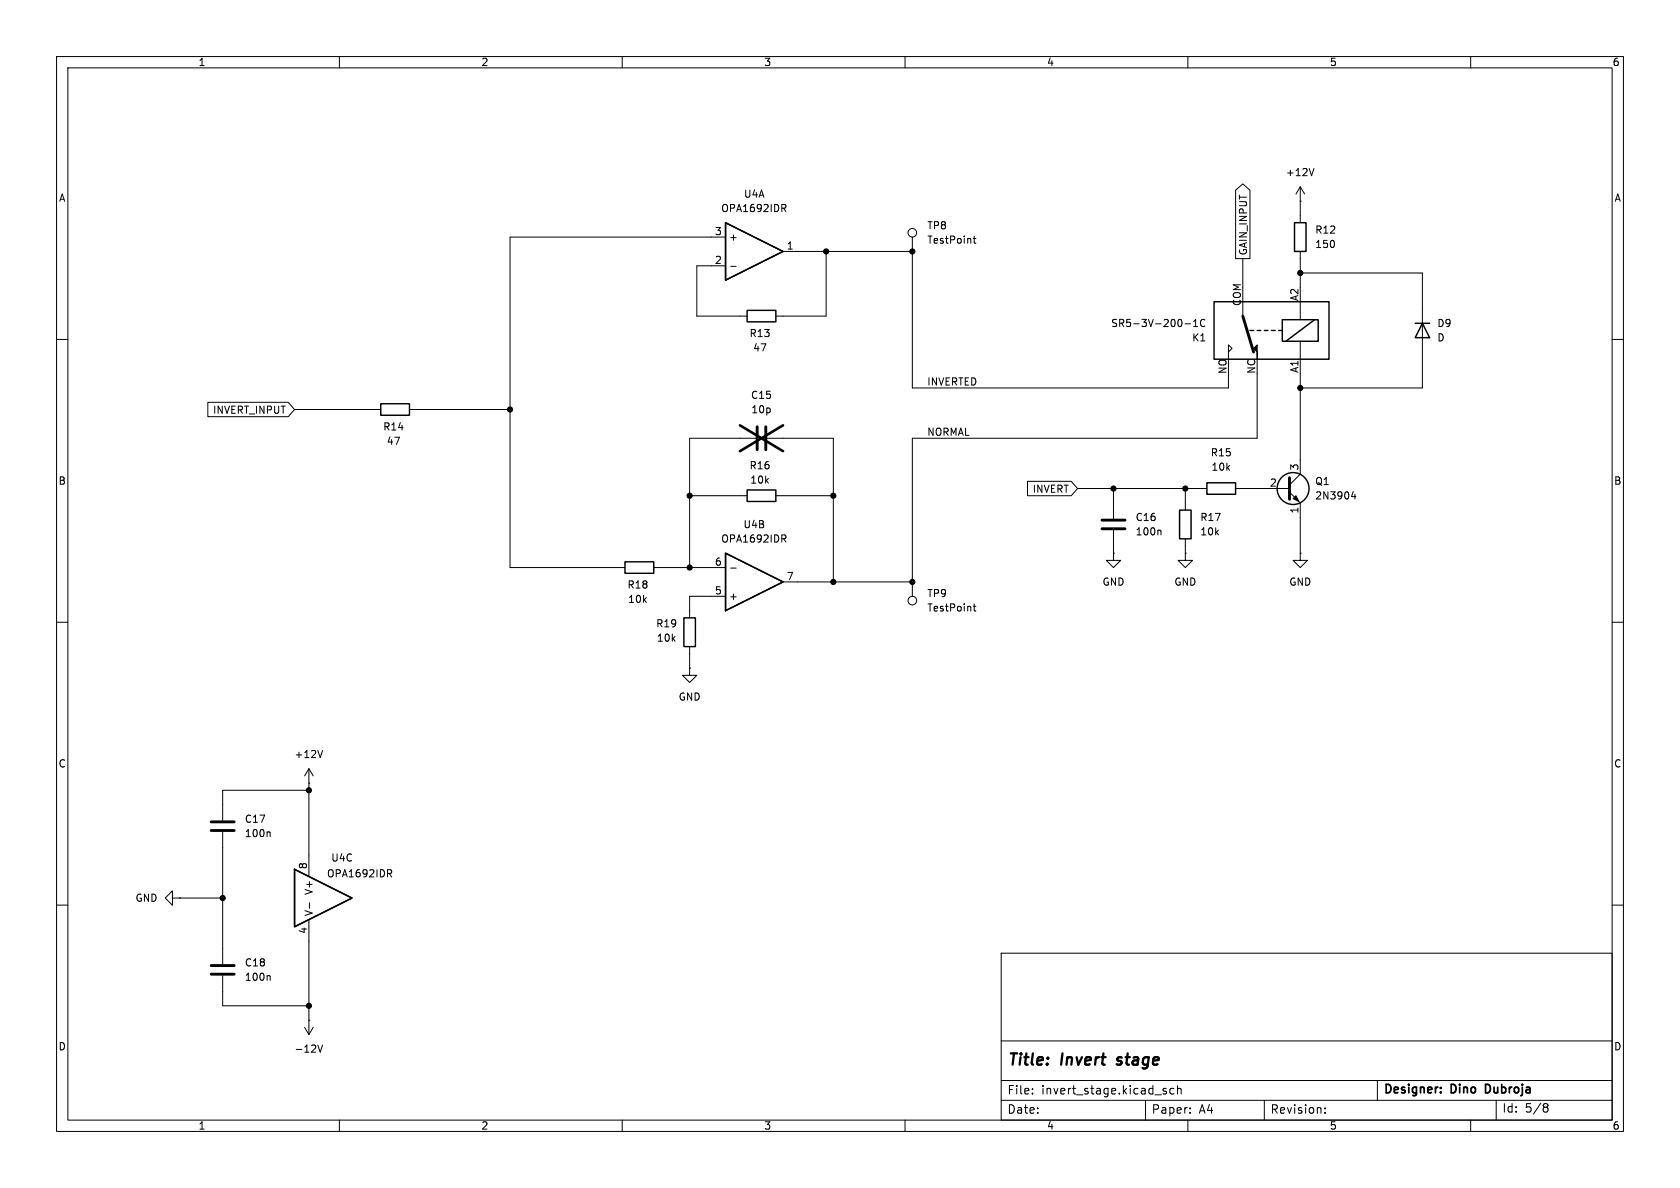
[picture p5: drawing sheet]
<svg xmlns="http://www.w3.org/2000/svg" width="297mm" height="210mm" viewBox="0 0 297 210" stroke-linecap="round" stroke-linejoin="round" font-family="sans-serif">
<g fill="none" stroke="#000" stroke-width=".18">
<path d="M10 10h277v190h-277zM12 12h273v186h-273zM60 10v2M110 10v2M160 10v2M210 10v2M260 10v2M138.2 36.1h.5l.2 .3-.1 .3-.6 .1M138.5 36.8l.4 .6M218.4 33.6l1.3-1.1 1.3 1.1v12.1h-2.6zM229.9 35.6h.1M229.9 33v6.4"/>
<path d="M229.9 33l-.8 1.3M229.9 33l.7 1.3M232.3 29.8l-.4 1.3M10 60h2M128.3 47h-5.1v8.9h8.9M128.3 41.9h-38.1v58.4h20.3M129.2 47.1h.9M138.4 44.5h22.9M146 44.5v11.4h-8.8M161.3 41.9v26.7h55.9v-2.6M172 42.2h.5M172.2 41.7v1.1l.3 .2"/>
<path d="M209.5 57.2h1M211 57.7h.7M211 56.8l.4-.3v1.2M213 56.6a.6 .6 0 0 0-.8 .4 .6 .6 0 0 0 .6 .7l.2-.1M219.7 45.7v5.1M219.7 53.3v2.6M229.9 44.5v6.3M229.9 53.3v3.2M229.9 48.3h21.6v20.3h-21.6M285 60h2M36.7 71.1h14.3l1.1 1.3-1.1 1.3h-14.3zM52.1 72.4h15.2"/>
<path d="M72.4 72.4h17.8M133.6 77.5h-11.7v22.8M135.6 77.5h11.7v25.4M217.2 62.2l.6-.6-.6-.6v2.5M222.2 66v11.5h-60.9v27.9M229.9 60.3v23.5l-1.9 1.9M121.9 87.6h10.2M137.2 87.6h10.1M138.2 94.6h.5l.2 .2-.1 .4h-.6M138.5 95.2l.4 .6M181.6 85.1h7.8l1.1 1.3-1.1 1.2h-7.8zM190.5 86.4h22.9"/>
<path d="M196.8 97.8v1.3h1.3l-1.3 1.2-1.2-1.2h1.2M196.8 97.8h.1M196.8 86.4v5.3M196.8 93.7v4.1M205.1 93.7l.1 .2v.7M209.5 97.8v1.3h1.3l-1.3 1.2-1.2-1.2h1.2M209.5 97.8h.1M209.5 86.4v3.8M209.5 95.3v2.5M218.4 86.4h9.6M228 87l1.9 1.9v8.9M229.9 97.8v1.3h1.2l-1.2 1.2-1.3-1.2h1.3"/>
<path d="M229.9 97.8h.1M239.2 86.9l-.3 .9h.8M239.5 87.4v.8M10 110h2M115.6 100.3h12.7M121.9 118.1v1.3h1.3l-1.3 1.3-1.3-1.3h1.3M121.9 118.1h.1M121.9 114.3v3.8M128.3 105.4h-6.4v3.8M129.2 100.4h.9M138.4 102.9h22.9M172 107.2h.5"/>
<path d="M172.2 106.8v1l.3 .2M285 110h2M54.6 138.4h.1M54.6 135.9l-.8 1.3M54.6 135.9v19M54.6 135.9l.8 1.3M54.6 139.7h-15.2v5.3M57 132.7l-.4 1.2M10 160h2M30.5 158.8v-1.3l-1.3 1.3 1.3 1.2v-1.2h1.2M31.7 158.8h.1M31.7 158.8h7.7"/>
<path d="M39.4 147.1v23.3M47.6 147.1l.2 .1v.7M54.7 159.6v1M68.5 153.7h.5l.2 .3-.1 .3-.6 .1M68.8 154.4l.4 .6M285 160h2M39.4 172.5v5.3h15.2M47.6 172.5l.2 .1v.7M54.6 162.6v20.3M177 168.5h108v29.5h-108zM53.8 181.6l.8 1.3M54.6 180.3h.1"/>
<path d="M55.4 181.6l-.8 1.3M56.2 184.7l.4 1.3 .4-1.3M60 198v2M110 198v2M160 198v2M177 191h108M177 184h108M177 194.5h108M182.5 193.3v.1M182.5 192.5v.1M202.5 194.5v3.5M205.8 192.9l.4 .1v.2l-.2 .2h-.3"/>
<path d="M205.8 192.4l.4 .1M207.5 192.5l-.4-.1-.3 .3v.4l.2 .2h.5M208.2 192.5l.2-.1 .3 .1 .1 .9M208.2 191.9v1.5M210 198v2M210.4 196.7v.1M210.4 195.9v.1M223.5 194.5v3.5M234.2 196.7v.1M234.2 195.9v.1M243.5 191v3.5M260 198v2"/>
<path d="M264.5 194.5v3.5M273.1 195.1h.3l.3 .3-.3 .3M273.1 195.7h.3M273.4 195.7l.3 .3v.3l-.3 .3h-.3"/>
<circle cx="161.3" cy="41.1" r=".76"/>
<circle cx="161.3" cy="106.2" r=".76"/>
</g>
<path d="M197.4 188.1l.2 .1M197.6 187l-.1 .3 .1 .1" fill="none" stroke="#000" stroke-width=".4"/>
<path d="M254.7 193v.2M254.7 192.3v.1M263 191.7h-.4v1.5h.4" fill="none" stroke="#000" stroke-width=".3"/>
<g fill="none" stroke="#000" stroke-width=".25">
<path d="M128.3 39.4l10.1 5.1-10.1 5zM228.9 39.4h2v5.1h-2zM132.1 54.9h5.1v2h-5.1zM214.6 53.3h20.3v10.2h-20.3zM221 58.4h.6M222.2 58.4h.7M223.5 58.4h.7M224.8 58.4h.6M226.1 58.4h.6M226.7 56.5h6.3v3.8h-6.3zM232.4 56.5l-5.1 3.8M250.2 57.2h2.5"/>
<path d="M251.5 57.2l1.2 2.5h-2.5zM67.3 71.4h5.1v2h-5.1zM110.5 99.3h5.1v2h-5.1zM128.3 97.8l10.1 5.1-10.1 5.1zM132.1 86.6h5.1v2h-5.1zM208.5 90.2h2.1v5.1h-2.1zM213.4 85.3h5v2.1h-5zM120.9 109.2h2v5.1h-2zM52.1 153.7l10.1 5.1-10.1 5z"/>
<circle cx="228.6" cy="86.4" r="2.82"/>
</g>
<path d="M219.7 55.9l1.9 6.3M133.9 75.4v4.1M135.4 75.4v4.1M194.8 93.5h4.1M194.8 91.9h4.1M228 84.5v3.8M37.3 146.8h4.1M37.3 145.3h4.1M37.3 172.2h4.1M37.3 170.7h4.1" fill="none" stroke="#000" stroke-width=".51"/>
<g fill="#000" stroke="#000" stroke-width=".18">
<path d="M221.6 61.6l.6-.6v2.5v-1.3zM228.6 88.1l.5-.5 .5 1z"/>
<circle cx="146" cy="44.5" r=".46"/>
<circle cx="161.3" cy="44.5" r=".46"/>
<circle cx="229.9" cy="48.3" r=".46"/>
<circle cx="90.2" cy="72.4" r=".46"/>
<circle cx="229.9" cy="68.6" r=".46"/>
<circle cx="121.9" cy="87.6" r=".46"/>
<circle cx="147.3" cy="87.6" r=".46"/>
<circle cx="196.8" cy="86.4" r=".46"/>
<circle cx="209.5" cy="86.4" r=".46"/>
<circle cx="121.9" cy="100.3" r=".46"/>
<circle cx="147.3" cy="102.9" r=".46"/>
<circle cx="161.3" cy="102.9" r=".46"/>
<circle cx="54.6" cy="139.7" r=".46"/>
<circle cx="39.4" cy="158.8" r=".46"/>
<circle cx="54.6" cy="177.8" r=".46"/>
</g>
<path d="M130.8 75.2l7.6 4.6M138.4 75.2l-7.6 4.6" fill="none" stroke="#000" stroke-width=".46"/>
<g font-size="2.8">
<text x="178" y="188.9">Title:</text>
<text x="187.7" y="188.9">Invert</text>
<text x="198.4" y="188.9">stage</text>
</g>
<g font-size="2.1">
<text x="178" y="197.1">Date:</text>
<text x="178" y="193.7">File:</text>
<text x="184.1" y="193.7">invert_stage.kicad_sch</text>
<text x="203.5" y="197.1">Paper:</text>
<text x="211.9" y="197.1">A4</text>
<text x="224.5" y="197.1">Revision:</text>
<text x="244.5" y="193.7">Designer:</text>
<text x="256.6" y="193.7">Dino</text>
<text x="263.3" y="193.7">Dubroja</text>
<text x="265.5" y="196.9">Id:</text>
<text x="269.6" y="196.9">5/8</text>
</g>
<g font-size="1.8">
<text x="35" y="11.9">1</text>
<text x="85" y="11.9">2</text>
<text x="135" y="11.9">3</text>
<text x="185" y="11.9">4</text>
<text x="235" y="11.9">5</text>
<text x="285" y="11.9">6</text>
<text x="10.3" y="35.9">A</text>
<text x="131.4" y="35.2">U4A</text>
<text x="227.2" y="31.3">+12V</text>
<text x="285.3" y="35.9">A</text>
<text x="126.3" y="41.7">3</text>
<text x="127.4" y="37.7">OPA1692IDR</text>
<text x="163.8" y="40.7">TP8</text>
<text x="232.4" y="41.5">R12</text>
<text x="126.3" y="46.7">2</text>
<text x="128.8" y="42.8">+</text>
<text x="139" y="44.2">1</text>
<text x="163.8" y="43.3">TestPoint</text>
<text x="220.7" y="45.2" transform="rotate(-90 220.7 45.2)">GAIN_INPUT</text>
<text x="232.4" y="44">150</text>
<text x="229.6" y="53.3" transform="rotate(-90 229.6 53.3)">A2</text>
<text x="132.4" y="59.8">R13</text>
<text x="196.3" y="58">SR5-3V-200-1C</text>
<text x="219.5" y="54.2" transform="rotate(-90 219.5 54.2)">COM</text>
<text x="254" y="58">D9</text>
<text x="133.1" y="62.3">47</text>
<text x="210.7" y="60.6">K1</text>
<text x="254" y="60.6">D</text>
<text x="132.7" y="70.7">C15</text>
<text x="163.8" y="68.2">INVERTED</text>
<text x="216.9" y="66.2" transform="rotate(-90 216.9 66.2)">NO</text>
<text x="222" y="66.2" transform="rotate(-90 222 66.2)">NC</text>
<text x="229.6" y="66" transform="rotate(-90 229.6 66)">A1</text>
<text x="37.6" y="73.3">INVERT_INPUT</text>
<text x="67.6" y="76.3">R14</text>
<text x="132.7" y="73.3">10p</text>
<text x="163.8" y="77.1">NORMAL</text>
<text x="68.3" y="78.8">47</text>
<text x="132.4" y="83.2">R16</text>
<text x="214" y="80.9">R15</text>
<text x="214.1" y="83.4">10k</text>
<text x="229.6" y="83.3" transform="rotate(-90 229.6 83.3)">3</text>
<text x="10.3" y="85.9">B</text>
<text x="132.5" y="85.7">10k</text>
<text x="182.5" y="87.3">INVERT</text>
<text x="224.4" y="86.1">2</text>
<text x="232.4" y="86">Q1</text>
<text x="232.4" y="88.5">2N3904</text>
<text x="285.3" y="85.9">B</text>
<text x="131.3" y="93.6">U4B</text>
<text x="200.7" y="94.8">100n</text>
<text x="200.7" y="92.3">C16</text>
<text x="212.1" y="94.8">10k</text>
<text x="212.1" y="92.3">R17</text>
<text x="229.6" y="90.9" transform="rotate(-90 229.6 90.9)">1</text>
<text x="126.3" y="100.1">6</text>
<text x="127.4" y="96.1">OPA1692IDR</text>
<text x="110.8" y="104.2">R18</text>
<text x="111" y="106.8">10k</text>
<text x="126.3" y="105.2">5</text>
<text x="128.8" y="106.3">+</text>
<text x="139" y="102.6">7</text>
<text x="163.8" y="105.8">TP9</text>
<text x="194.8" y="103.7">GND</text>
<text x="207.5" y="103.7">GND</text>
<text x="227.8" y="103.7">GND</text>
<text x="115.9" y="111.1">R19</text>
<text x="116" y="113.6">10k</text>
<text x="163.8" y="108.3">TestPoint</text>
<text x="119.9" y="124.1">GND</text>
<text x="10.3" y="135.9">C</text>
<text x="52" y="134.2">+12V</text>
<text x="285.3" y="135.9">C</text>
<text x="43.2" y="148.2">100n</text>
<text x="43.2" y="145.6">C17</text>
<text x="54.4" y="153.7" transform="rotate(-90 54.4 153.7)">8</text>
<text x="57.7" y="155.3">OPA1692IDR</text>
<text x="58.5" y="152.5">U4C</text>
<text x="23.9" y="159.6">GND</text>
<text x="55.5" y="158.3" transform="rotate(-90 55.5 158.3)">V+</text>
<text x="54.4" y="165.2" transform="rotate(-90 54.4 165.2)">4</text>
<text x="55.5" y="162.1" transform="rotate(-90 55.5 162.1)">V-</text>
<text x="43.2" y="173.6">100n</text>
<text x="43.2" y="171">C18</text>
<text x="10.3" y="185.9">D</text>
<text x="285.3" y="185.9">D</text>
<text x="52" y="186.3">-12V</text>
<text x="35" y="199.9">1</text>
<text x="85" y="199.9">2</text>
<text x="135" y="199.9">3</text>
<text x="185" y="199.9">4</text>
<text x="235" y="199.9">5</text>
<text x="285" y="199.9">6</text>
</g>
</svg>
